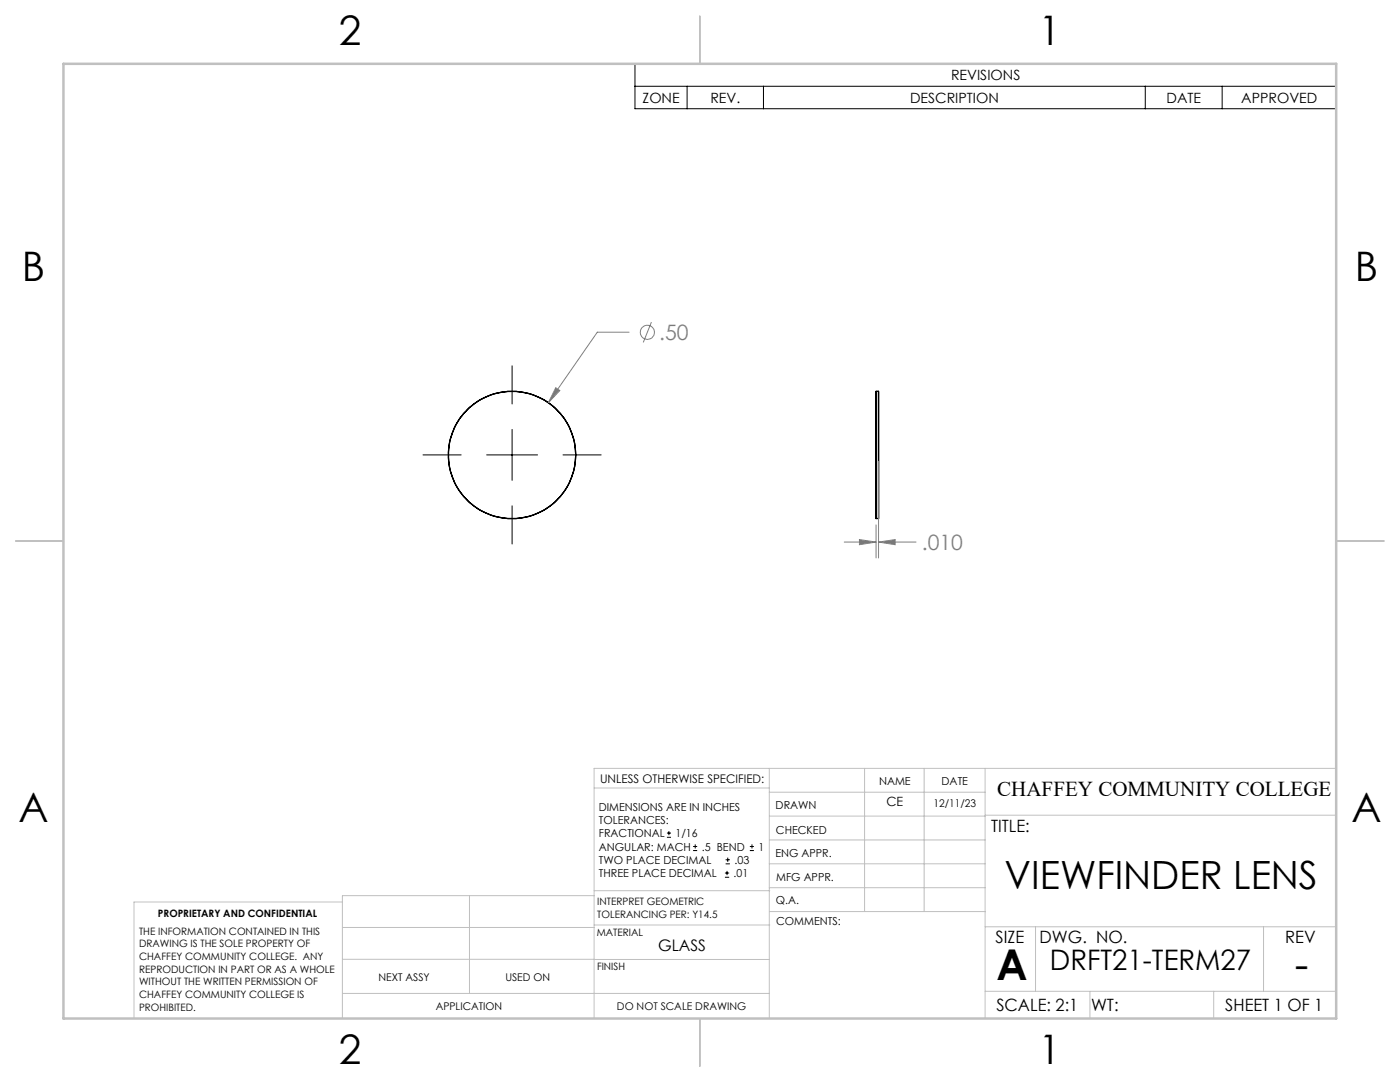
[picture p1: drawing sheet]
<svg xmlns="http://www.w3.org/2000/svg" width="279mm" height="216mm" viewBox="0 0 279 216" stroke-linecap="round" stroke-linejoin="round" font-family="sans-serif">
<g fill="none" stroke="#000" stroke-width=".25">
<path d="M174.8 78.1v25.4zM174.8 78.1h.5M175.3 78.1v25.4zM174.8 103.5h.5"/>
<circle cx="102.2" cy="90.8" r="12.7"/>
</g>
<g fill="none" stroke="#808080" stroke-width=".2">
<path d="M110.9 77.4l.8 .5-2.3 2.5zM125.6 66.3h-6.4l-9.8 14.1M130 64.3l-1.6 4M175.3 92v19.3M168.5 108.2h6.3M171.5 107.7l3.3 .5-3.3 .5zM174.8 104.7v6.6M175.3 108.2l3.3-.5v1zM175.3 108.2h7.5"/>
<circle cx="129.2" cy="66.3" r="1.41"/>
</g>
<g fill="none" stroke="#000" stroke-width=".2">
<path d="M126.7 12.7h140v9h-140zM126.7 17.2h140M137.1 17.2v4.5M152.4 17.2v4.5M228.6 17.2v4.5M243.9 17.2v4.5M102.2 73v7.6M84.4 90.8h7.6M97.1 90.8h10.2M102.2 85.7v10.1M112.4 90.8h7.6M102.2 100.9v7.6"/>
<path d="M133.1 167.1h.8M133.1 166.2h.8M133.5 165.8v.9M138.3 169.7h.8M138.3 168.9h.8M138.7 168.5v.8M144.7 175h.8M144.7 174.2h.8M144.8 172.4h.9M144.8 171.6h.9M145.1 173.8v.8M145.2 171.1v.9"/>
<path d="M149.6 169.7h.9M149.6 168.9h.9M150.1 168.5v.8"/>
</g>
<g fill="none" stroke="#c0c0c0" stroke-width=".2">
<path d="M118.6 157.2h34.9M153.5 153.3v49.9M153.5 158.1h43.1M172.5 153.3v28.6M184.4 153.3v28.6M196.6 153.3v49.9M266.7 153.3h-148.1v49.9M68.3 180h-41.6v23.2M93.7 178.7v19.5M118.6 178.7h-50.3v24.5M118.6 177.7h35M153.5 167.6h43.1"/>
<path d="M153.5 162.8h43.1M153.5 172.4h43.1M153.5 177.1h43.1M196.6 162.7h70.1M68.3 198.2h85.2M68.3 191.4l85.2 .1M68.3 185.1h50.3M118.6 184.6h35M153.6 181.9h43M196.6 197.8h70.1M196.6 184.9h70.1M206.7 184.9v12.9"/>
<path d="M217.5 197.8v5.4M242.2 197.8v5.4M252.2 184.9v12.9"/>
</g>
<path d="M139.7 3.2v9.5M3.1 107.9h9.6M266.7 107.9h9.5M139.7 203.2v9.6" fill="none" stroke="#c0c0c0" stroke-width=".25"/>
<path d="M12.7 12.7h254v190.5h-254z" fill="none" stroke="#c0c0c0" stroke-width=".5"/>
<path d="M110.9 77.4l-1.5 3 2.3-2.5zM175.3 108.2l3.3-.5v1zM171.5 107.7l3.3 .5-3.3 .5z" fill="#808080"/>
<g font-size="8.5">
<text x="198.9" y="195.5">A</text>
<text x="258.4" y="195.4">-</text>
</g>
<g font-size="8.1">
<text x="67.6" y="8.9">2</text>
<text x="207.3" y="8.9">1</text>
<text x="4.4" y="56.1">B</text>
<text x="270.4" y="56.1">B</text>
<text x="3.7" y="164.1">A</text>
<text x="269.7" y="164.1">A</text>
<text x="67.6" y="212.4">2</text>
<text x="207.3" y="212.4">1</text>
</g>
<text font-size="7.8" x="200.5" y="177.4">VIEWFINDER LENS</text>
<text font-size="5.6" x="209.5" y="193.5">DRFT21-TERM27</text>
<g font-size="4.2" fill="#808080">
<text x="131.5" y="67.8">.50</text>
<text x="184" y="109.8">.010</text>
</g>
<text font-size="4.2" x="199" y="158.7">CHAFFEY COMMUNITY COLLEGE</text>
<g font-size="3.4">
<text x="197.8" y="166">TITLE:</text>
<text x="198.7" y="188.1">SIZE</text>
<text x="207.5" y="188.1">DWG. NO.</text>
<text x="256.5" y="188.2">REV</text>
<text x="198.8" y="201.7">SCALE: 2:1</text>
<text x="217.7" y="201.8">WT:</text>
<text x="244.5" y="201.7">SHEET 1 OF 1</text>
</g>
<text font-size="3.2" x="131.3" y="189.8">GLASS</text>
<g font-size="2.8">
<text x="189.8" y="16">REVISIONS</text>
<text x="128.2" y="20.5">ZONE</text>
<text x="141.8" y="20.5">REV.</text>
<text x="181.6" y="20.5">DESCRIPTION</text>
<text x="232.8" y="20.5">DATE</text>
<text x="247.7" y="20.5">APPROVED</text>
</g>
<text font-size="2.5" x="176.9" y="160.9">CE</text>
<text font-size="2.4" x="119.8" y="156.2">UNLESS OTHERWISE SPECIFIED:</text>
<g font-size="2.2">
<text x="119.5" y="161.8">DIMENSIONS ARE IN INCHES</text>
<text x="154.8" y="161.4">DRAWN</text>
<text x="175.4" y="156.6">NAME</text>
<text x="187.9" y="156.7">DATE</text>
<text x="119.5" y="164.4">TOLERANCES:</text>
<text x="119.5" y="167.1">FRACTIONAL</text>
<text x="134.8" y="167.1">1/16</text>
<text x="154.9" y="166.3">CHECKED</text>
<text x="119.5" y="172.4">TWO PLACE DECIMAL</text>
<text x="119.5" y="169.7">ANGULAR: MACH</text>
<text x="140.1" y="169.7">.5 BEND</text>
<text x="146.6" y="172.4">.03</text>
<text x="151.4" y="169.7">1</text>
<text x="154.8" y="171">ENG APPR.</text>
<text x="119.5" y="175">THREE PLACE DECIMAL</text>
<text x="146.4" y="175">.01</text>
<text x="154.9" y="175.7">MFG APPR.</text>
<text x="154.9" y="180.4">Q.A.</text>
<text x="154.9" y="184.6">COMMENTS:</text>
</g>
<g font-size="2.1">
<text x="186.3" y="161">12/11/23</text>
<text x="75.5" y="195.7">NEXT ASSY</text>
<text x="100.9" y="195.7">USED ON</text>
<text x="86.9" y="201.5">APPLICATION</text>
<text x="123.1" y="201.6">DO NOT SCALE DRAWING</text>
</g>
<g font-size="2">
<text x="31.5" y="182.9">PROPRIETARY AND CONFIDENTIAL</text>
<text x="119.2" y="180.6">INTERPRET GEOMETRIC</text>
<text x="119.2" y="183.1">TOLERANCING PER: Y14.5</text>
<text x="27.8" y="186.5">THE INFORMATION CONTAINED IN THIS</text>
<text x="27.8" y="189">DRAWING IS THE SOLE PROPERTY OF</text>
<text x="27.8" y="191.6">CHAFFEY COMMUNITY COLLEGE. ANY</text>
<text x="119.1" y="186.7">MATERIAL</text>
<text x="27.8" y="194.1">REPRODUCTION IN PART OR AS A WHOLE</text>
<text x="27.8" y="196.6">WITHOUT THE WRITTEN PERMISSION OF</text>
<text x="119.1" y="193.5">FINISH</text>
<text x="27.8" y="199.1">CHAFFEY COMMUNITY COLLEGE IS</text>
<text x="27.8" y="201.7">PROHIBITED.</text>
</g>
</svg>
